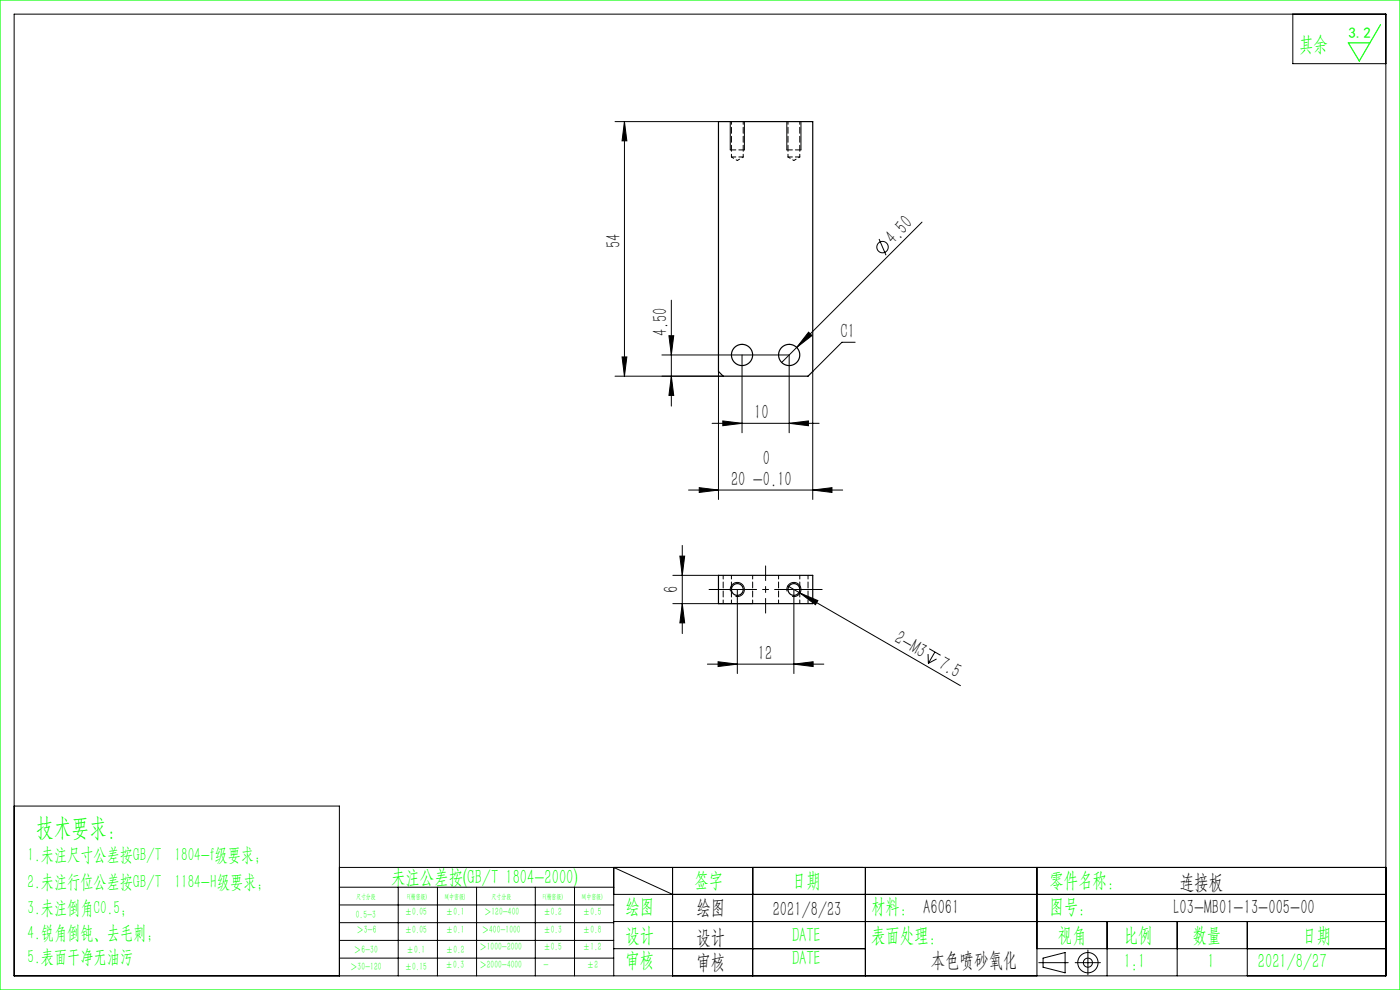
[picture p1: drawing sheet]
<svg xmlns="http://www.w3.org/2000/svg" width="297mm" height="210mm" viewBox="0 0 297 210" stroke-linecap="round" stroke-linejoin="round" font-family="sans-serif">
<g fill="none" stroke="#000" stroke-width=".21">
<path d="M3 3h291v204h-291zM274.3 3v10.5h19.7M130.5 25.8h21.9M132.5 25.8l.5 4.1h-1zM132.5 25.8v54M154.9 25.8v6M157.9 25.8v6M166.9 25.8v6M169.9 25.8v6M186.5 50.7l1.5 3.4M195.6 47.1l-29.8 29.8M130.5 79.8h22.9"/>
<path d="M132 75.7h1l-.5 4.1zM140.4 75.3h27v16.5M141.9 71.2h1l-.5 4.1zM142.4 79.8l.5 4.1h-1zM142.4 63.7v22.4M152.4 78.8v27.2M157.4 75.3v16.5M171.5 70.5l.8 .7-3.3 2.5zM181.4 72.6h-2.8l-6.2 6.2v27.2M151.1 89.8h22.7M153.3 89.3l4.1 .5-4.1 .5zM167.4 89.8l4.1-.5v1z"/>
<path d="M144.2 118h1l-.5 4zM144.7 115.7v18.7M146.1 104h32.7M148.3 103.4l4.1 .6-4.1 .5zM172.4 104l4.1-.6v1.1zM142.7 122h9.7M142.7 128h17M144.7 128l.5 4.1h-1zM155 125.4a1.5 1.5 0 0 1 1.3-1.8 1.5 1.5 0 0 1 1.6 1.6 1.5 1.5 0 0 1-1.9 1.3M156.4 125v17.9M167 125.4a1.5 1.5 0 0 1 1.3-1.8 1.5 1.5 0 0 1 1.6 1.6 1.5 1.5 0 0 1-1.9 1.3M167.1 124.3l2.6 1.5"/>
<path d="M168.4 125v17.9M169.7 125.8l3.8 1.6-.5 .9zM169.7 125.8l34.1 19.6M196.9 138.7v2M197.1 137.6l2.4 1.4M198.3 138.3l-1.4 2.4M198.7 139.8l-1.8 .9M150.1 140.9h24.7M152.3 140.4l4.1 .5-4.1 .5zM168.4 140.9l4.1-.5v1zM3 171h69v36M72 184h222"/>
<path d="M72 188.2h58.2M72 192h58.2M72 195.7h58.2M72 199.5h58.2M84.5 188.2v18.8M92.8 188.2v18.8M101.1 188.2v18.8M113.6 188.2v18.8M121.9 188.2v18.8M130.2 189.7h163.8M130.2 195.5h163.8M142.7 189.7l-12.5-5.7v23"/>
<path d="M142.7 184v23M159.7 184v23M183.6 184v23M220 184v23M234.9 195.5v11.5M249.7 195.5v11.5M264.6 195.5v11.5M72 203.2h58.2M130.2 201.2h53.4M220 201.2h74M220.4 204.2h6.2M221.3 203.2l4.7-1.1v4.3l-4.7-1.2z"/>
<path d="M228.1 204.2h5.3M230.8 201.5v5.3"/>
<circle cx="187.2" cy="52.4" r="1.21"/>
<circle cx="230.8" cy="204.2" r="2.15"/>
<circle cx="230.8" cy="204.2" r=".96"/>
</g>
<path d="M174.4 125h-24" fill="none" stroke="#000" stroke-width=".21" stroke-dasharray="30.5 1.3 1.3 1.3" stroke-dashoffset="20.4"/>
<path d="M162.4 120v10" fill="none" stroke="#000" stroke-width=".21" stroke-dasharray="30.5 1.3 1.3 1.3" stroke-dashoffset="27.4"/>
<path d="M0 0h297v210h-297zM292.9 5.2l-4.5 7.7-2.4-3.8h4.6" fill="none" stroke="#0f0" stroke-width=".25"/>
<path d="M154.9 31.8h3M166.9 31.8h3" fill="none" stroke="#000" stroke-width=".21" stroke-dasharray="1.3 .6" stroke-dashoffset=".1"/>
<g fill="#000">
<path d="M171.5 70.5l.8 .7-3.3 2.5zM169.7 125.8l3.8 1.6-.5 .9z"/>
<path d="M132.5 25.8l.5 4.1h-1zM132 75.7h1l-.5 4.1zM144.2 118h1l-.5 4zM144.7 128l.5 4.1h-1z"/>
<path d="M142.4 79.8l.5 4.1h-1zM141.9 71.2h1l-.5 4.1z"/>
<path d="M148.3 103.4l4.1 .6-4.1 .5zM172.4 104l4.1-.6v1.1zM153.3 89.3l4.1 .5-4.1 .5zM167.4 89.8l4.1-.5v1zM152.3 140.4l4.1 .5-4.1 .5zM168.4 140.9l4.1-.5v1z"/>
</g>
<g fill="none" stroke="#000" stroke-width=".25">
<path d="M152.4 25.8h20v53l-1 1h-18l-1-1zM152.4 122h20v6h-20z"/>
<circle cx="157.4" cy="75.3" r="2.25"/>
<circle cx="167.4" cy="75.3" r="2.25"/>
<circle cx="156.4" cy="125" r="1.25"/>
<circle cx="168.4" cy="125" r="1.25"/>
</g>
<path d="M155.2 33.3h2.5M167.2 33.3h2.5" fill="none" stroke="#000" stroke-width=".21" stroke-dasharray="1.3 .6" stroke-dashoffset=".3"/>
<path d="M155.2 25.8v7.5M155.2 33.3l1.2 .7M156.4 34l1.3-.7M157.7 33.3v-7.5M167.2 25.8v7.5M167.2 33.3l1.2 .7M168.4 34l1.3-.7M169.7 33.3v-7.5" fill="none" stroke="#000" stroke-width=".21" stroke-dasharray="1.3 .6" stroke-dashoffset=".7"/>
<path d="M153.4 128v-6M155.2 122v6M159.7 128v-6M165.2 122v6M169.7 128v-6M171.4 122v6" fill="none" stroke="#000" stroke-width=".21" stroke-dasharray="1.3 .6" stroke-dashoffset=".5"/>
<text font-size="5.4" fill="#0f0" x="7.7" y="177.2">技术要求：</text>
<g font-size="4.4" fill="#0f0">
<text x="275.6" y="10.8">其余</text>
<text x="83" y="187.5">未注公差按(GB/T 1804-2000)</text>
<text x="147.3" y="188">签字</text>
<text x="168" y="188">日期</text>
<text x="222.6" y="188">零件名称：</text>
<text x="132.7" y="193.6">绘图</text>
<text x="184.8" y="193.6">材料： A6061</text>
<text x="222.6" y="193.6">图号：</text>
<text x="132.7" y="199.8">设计</text>
<text x="168" y="199.8">DATE</text>
<text x="184.8" y="199.8">表面处理：</text>
<text x="224.4" y="199.8">视角</text>
<text x="238.4" y="199.8">比例</text>
<text x="253" y="199.8">数量</text>
<text x="276.3" y="199.8">日期</text>
<text x="132.7" y="205.1">审核</text>
<text x="168" y="204.6">DATE</text>
<text x="238.4" y="205.3">1:1</text>
<text x="256.2" y="205.3">1</text>
<text x="266.9" y="205.3">2021/8/27</text>
</g>
<g font-size="4.4">
<text x="131.6" y="52.6" transform="rotate(-90 131.6 52.6)">54</text>
<text x="189.6" y="51.9" transform="rotate(-45 189.6 51.9)">4.50</text>
<text x="141.5" y="71.3" transform="rotate(-90 141.5 71.3)">4.50</text>
<text x="178.3" y="71.7">C1</text>
<text x="160" y="88.9">10</text>
<text x="161.8" y="98.7">0</text>
<text x="155.1" y="103.1">20 -0.10</text>
<text x="143.9" y="125.8" transform="rotate(-90 143.9 125.8)">6</text>
<text x="189.6" y="136.2" transform="rotate(30 189.6 136.2)">2-M3</text>
<text x="160.8" y="140">12</text>
<text x="198.9" y="141.6" transform="rotate(30 198.9 141.6)">7.5</text>
<text x="250.3" y="188.6">连接板</text>
<text x="147.8" y="194">绘图</text>
<text x="163.9" y="194.3">2021/8/23</text>
<text x="249" y="194">L03-MB01-13-005-00</text>
<text x="147.8" y="200.2">设计</text>
<text x="147.8" y="205.5">审核</text>
<text x="197.5" y="205">本色喷砂氧化</text>
</g>
<g font-size="4" fill="#0f0">
<text x="5.9" y="182.6">1.未注尺寸公差按GB/T 1804-f级要求；</text>
<text x="5.9" y="188.4">2.未注行位公差按GB/T 1184-H级要求；</text>
<text x="5.9" y="193.9">3.未注倒角C0.5；</text>
<text x="5.9" y="199.2">4.锐角倒钝、去毛刺；</text>
<text x="5.9" y="204.2">5.表面干净无油污</text>
</g>
<text font-size="3.2" fill="#0f0" x="286.1" y="8">3.2</text>
<g font-size="2.3" fill="#0f0">
<text x="75.5" y="194.7">0.5-3</text>
<text x="75.6" y="198">＞3-6</text>
<text x="85.9" y="194.2">±0.05</text>
<text x="85.9" y="198">±0.05</text>
<text x="94.6" y="194.2">±0.1</text>
<text x="94.6" y="198">±0.1</text>
<text x="102.2" y="198">＞400-1000</text>
<text x="102.7" y="194.2">＞120-400</text>
<text x="115.3" y="194.2">±0.2</text>
<text x="115.3" y="198">±0.3</text>
<text x="123.7" y="194.2">±0.5</text>
<text x="123.7" y="198">±0.8</text>
<text x="75.1" y="202.2">＞6-30</text>
<text x="86.3" y="202.2">±0.1</text>
<text x="94.6" y="202.2">±0.2</text>
<text x="101.7" y="201.6">＞1000-2000</text>
<text x="115.3" y="201.6">±0.5</text>
<text x="123.7" y="201.6">±1.2</text>
<text x="74.3" y="205.8">＞30-120</text>
<text x="85.9" y="205.8">±0.15</text>
<text x="94.5" y="205.4">±0.3</text>
<text x="101.7" y="205.4">＞2000-4000</text>
<text x="115.3" y="205.4">-</text>
<text x="124.5" y="205.4">±2</text>
</g>
<g font-size="1.5" fill="#0f0">
<text x="75.5" y="190.6">尺寸分段</text>
<text x="86.4" y="190.6">F(精密级)</text>
<text x="94.4" y="190.6">M(中密级)</text>
<text x="104.3" y="190.6">尺寸分段</text>
<text x="115.2" y="190.6">F(精密级)</text>
<text x="123.5" y="190.6">M(中密级)</text>
</g>
</svg>
